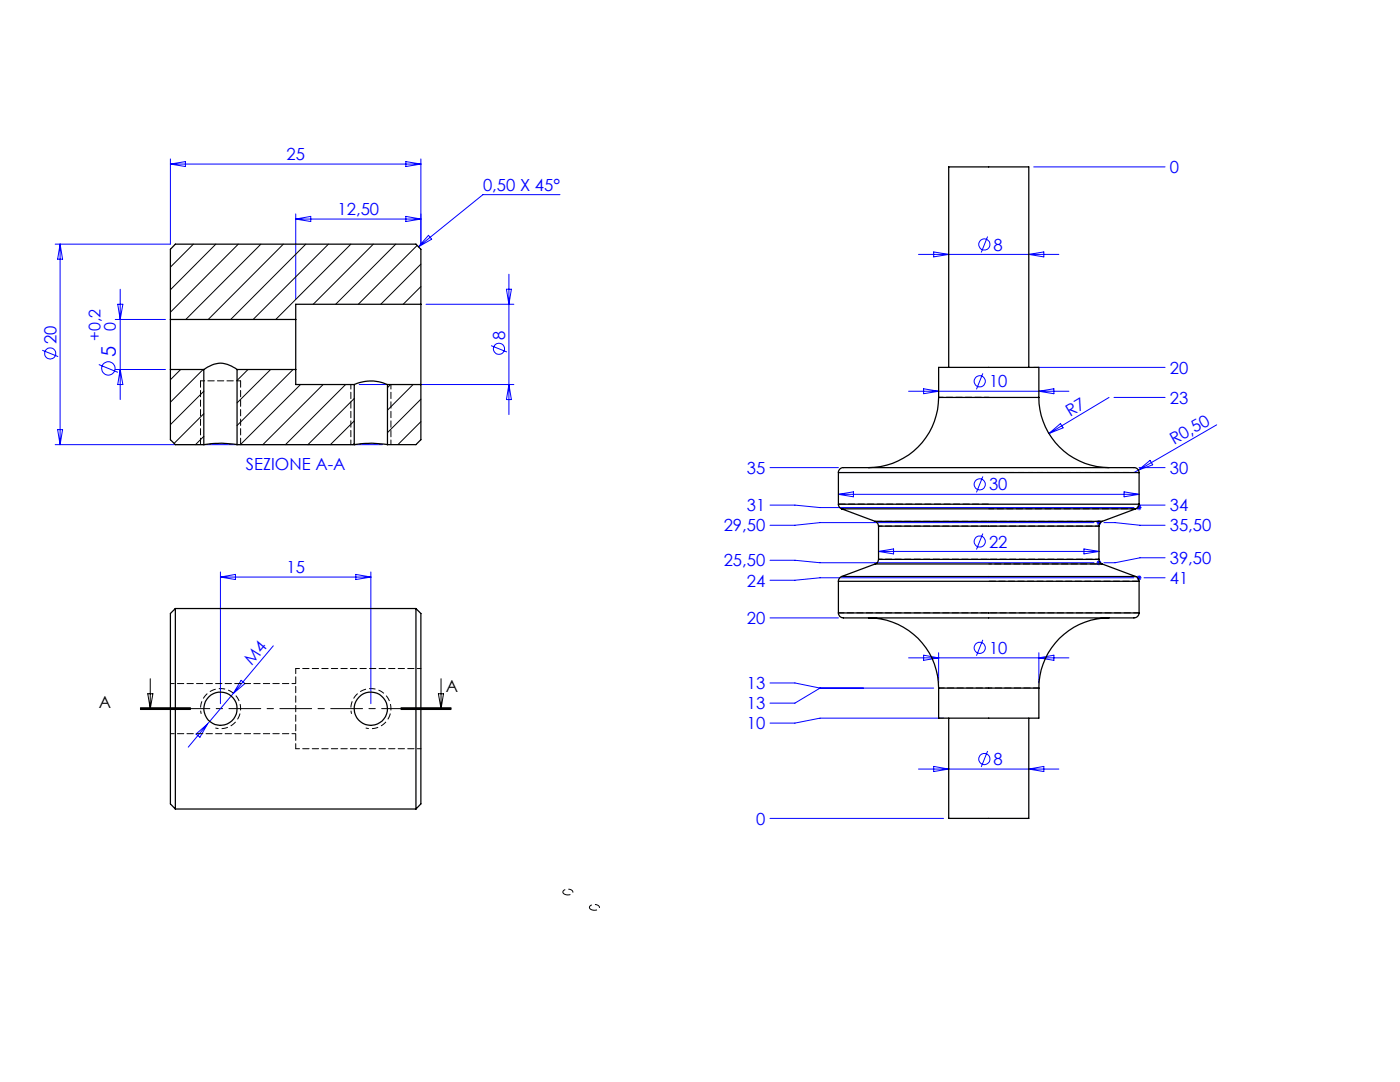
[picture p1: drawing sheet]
<svg xmlns="http://www.w3.org/2000/svg" width="279mm" height="216mm" viewBox="0 0 279 216" stroke-linecap="round" stroke-linejoin="round" font-family="sans-serif">
<g fill="none" stroke="#00f" stroke-width=".2">
<path d="M34 31.7v17h-23M34 32.7h50M34 32.7l3-.5v1zM81 32.2l3 .5-3 .5zM84 31.7v17M111.8 38.8h-15.4l-12.9 10.4M206.3 33.3h26.2M12 48.7v40M12 48.7l.5 3h-1zM24 57.7v22M59 42.7v17M59 43.7h25"/>
<path d="M59 43.7l3-.5v1zM81 43.2l3 .5-3 .5zM85.5 47l.6 .7-2.6 1.5zM101.1 57.7h1l-.5 3zM101.6 54.7v28M183.3 50.8h28M186.3 50.3l3 .5-3 .5zM197.1 47.2l-1.3 3.2M205.3 50.8l3-.5v1zM8.4 69.9l3.2 1.3M19.7 72.7l3.8 1.6M23 63.7h10"/>
<path d="M23 73.7h10M23.5 60.7h1l-.5 3zM24 73.7l.5 3h-1zM71.7 76.7h30.9M85 60.7h17.6M98 69l3.2 1.2M101.6 76.7l.5 3h-1zM181.3 78.1h32M184.3 77.6l3 .5-3 .5zM196.1 74.5l-1.2 3.2M206.3 73.3h26.2M207.3 78.1l3-.5v1z"/>
<path d="M221.3 79.3l-12 7.2M222.3 79.3h10.2M11 88.7h65.3M11.5 85.7h1l-.5 3zM153.7 93.3h13.6M167.3 98.6h60M167.3 98.6l3-.5v1zM196.1 95.1l-1.2 3.1M209.3 86.5l2.3-2 .6 .9zM224.3 98.1l3 .5-3 .5zM227.2 93.8l-.9 .5M227.2 93.8l2.3-1.9 .5 .8z"/>
<path d="M227.3 93.3h5.2M242.8 84.8l-15.6 9M44 114.1v26.3M44 115.1h30M44 115.1l3-.5v1zM71 114.6l3 .5-3 .5zM74 114.1v26.3M153.7 111.8h4.9l5.1 .5h54.6M153.7 100.8h4.9l5.1 .5h62.6M175.3 110h44M175.3 110l3-.5v1zM196.1 106.5l-1.2 3.1"/>
<path d="M216.3 109.5l3 .5-3 .5zM218.3 104.3h-54.6l-5.1 .5h-4.9M218.8 104.3h1M218.8 112.3h1M219 103.9l.7 .7M219 111.9l.7 .7M219.3 103.8v1M219.3 111.8v1M219.7 103.9l-.7 .7M219.7 111.9l-.7 .7M220.3 104.3h2.2l5 .5h5M226.3 115.3h-62.6l-5.1 .5h-4.9"/>
<path d="M226.8 101.3h1M226.8 115.3h1M227 100.9l.7 .7M227 114.9l.7 .7M227.3 100.8v1M227.3 114.8v1M227.7 100.9l-.7 .7M227.7 114.9l-.7 .7M228.3 115.3h4.2M232.5 111.3h-5l-5 1h-2.2M232.5 100.8h-5l-.2 .5M46.6 138.4l-5.2 6.1"/>
<path d="M48.1 135.7l.8 .7-2.3 2zM54.5 128.9l-7.9 9.5M153.7 136.3h4.9l5.1 1M153.7 123.3h13.6M163.7 137.3l-5.1 3h-4.9M163.7 137.3h22.6M181.3 131.3h32M184.3 130.7l3 .6-3 .5zM187.3 130.2v6.1M196.1 127.7l-1.2 3.1M207.3 131.3l3-.6v1.1zM207.3 130.2v6.1"/>
<path d="M39.1 146.5l2.3-2-1.5 2.6zM41.4 144.5l-3.8 4.6M183.3 153.5h28M186.3 152.9l3 .6-3 .5zM188.3 143.3h-24.6l-5.1 1h-4.9M197.1 149.9l-1.3 3.1M205.3 153.5l3-.6v1.1zM153.7 163.3h34.6"/>
<circle cx="196.4" cy="48.8" r="1.12"/>
<circle cx="10" cy="70.5" r="1.11"/>
<circle cx="21.6" cy="73.5" r="1.34"/>
<circle cx="99.6" cy="69.6" r="1.11"/>
<circle cx="195.5" cy="76.1" r="1.12"/>
<circle cx="195.5" cy="96.7" r="1.11"/>
<circle cx="195.5" cy="108.1" r="1.12"/>
<circle cx="195.5" cy="129.3" r="1.12"/>
<circle cx="196.4" cy="151.5" r="1.12"/>
</g>
<path d="M43 145.3a4 4 0 0 0 5-3.6 4 4 0 0 0-4.3-4.3 4 4 0 0 0-3.5 5M73 145.3a4 4 0 0 0 5-3.6 4 4 0 0 0-4.3-4.3 4 4 0 0 0-3.5 5" fill="none" stroke="#000" stroke-width=".2" stroke-dasharray="1.3 .6" stroke-dashoffset=".6" stroke-linecap="butt"/>
<path d="M112.6 178.4a.51 .51 0 0 1-.2-.6 .51 .51 0 0 1 .6-.3 .84 .84 0 0 1 1.3 .7l-.8 .4-.9-.2M117.9 181.5a.51 .51 0 0 1-.2-.7 .51 .51 0 0 1 .6-.3 .84 .84 0 0 1 1.3 .8l-.8 .3-.9-.1" fill="none" stroke="#000" stroke-width=".2" stroke-dasharray="1.3 .6" stroke-linecap="butt"/>
<path d="M90 141.4h-62" fill="none" stroke="#000" stroke-width=".2" stroke-dasharray="6.3 1.3 1.3 1.3" stroke-dashoffset="2.7"/>
<g fill="none" stroke="#000" stroke-width=".2">
<path d="M38.6 48.7l-4.6 4.6M43.1 48.7l-9.1 9.1M47.6 48.7l-13.6 13.6M52.1 48.7l-15 15M56.6 48.7l-15 15M61 48.7l-15 15M65.5 48.7l-15 15M70 48.7l-15 15M74.5 48.7l-12 12M79 48.7l-12 12M83.3 49l-11.8 11.7M84 52.7l-8 8"/>
<path d="M84 57.2l-3.5 3.5M36.1 73.7l-2.1 2.1M40.5 73.7l-6.5 6.6M40.7 78.1l-6.7 6.6M49.5 73.7l-2.2 2.2M54 73.7l-6.7 6.7M58.5 73.7l-11.2 11.2M60 76.7l-12 12M64.5 76.7l-12 12M69 76.7l-12 12M70.7 79.5l-9.2 9.2M77.9 76.7l-.6 .7"/>
<path d="M82.4 76.7l-5.1 5.1M84 79.7l-6.7 6.6M40.7 82.6l-6 5.9M40.7 87.1l-1.7 1.6M70.7 84l-4.8 4.7M70.7 88.5l-.3 .2M84 84.1l-4.6 4.6M29.5 138.4h1l-.5 3zM30 135.4v6M87.5 138.4h1l-.5 3zM88 135.4v6M28 141.6h10z"/>
<path d="M28 141.4h10M28 141.2h10M80 141.4h10M80 141.2h10M80 141.6h10"/>
</g>
<path d="M70 88.7v-12M78 88.7v-12M59 149.4v-16" fill="none" stroke="#000" stroke-width=".2" stroke-dasharray="1.3 .6" stroke-dashoffset=".3"/>
<path d="M40 88.7v-12.7M48 88.7v-12.7" fill="none" stroke="#000" stroke-width=".2" stroke-dasharray="1.3 .6"/>
<path d="M48 76h-8M197.3 79.3h-10" fill="none" stroke="#000" stroke-width=".2" stroke-dasharray="1.3 .6" stroke-dashoffset=".4"/>
<g fill="none" stroke="#000" stroke-width=".25">
<path d="M34 63.7v10M34 63.7h25M34 73.7h6.7M34 73.7v14l1 1h5.7M40.7 73.7a5 5 0 0 1 6.6 0M40.7 73.7v15M47.3 73.7h11.7M47.3 73.7v15M59 63.7v10M59 73.7v3h11.7M70.7 76.7a8.1 8.1 0 0 1 6.6 0M70.7 76.7v12"/>
<path d="M77.3 76.7h6.7M77.3 76.7v12M84 60.7v16M84 60.7h-25v3M84 60.7v-11l-1-1h-48l-1 1v14M84 76.7v11l-1 1h-5.7M187.3 79.3a14 14 0 0 1-14 14M187.3 79.3v-6h20v6M187.3 79.3h20M189.3 73.3v-40h16v40M207.3 79.3a14 14 0 0 0 14 14M40.7 88.7a19.6 19.6 0 0 1 6.6 0"/>
<path d="M47.3 88.7h23.4M70.7 88.7a19.6 19.6 0 0 1 6.6 0M167.3 94.3a1.13 1.13 0 0 1 1.6-1h56.5a2.07 2.07 0 0 1 1.8 .4l.1 .6M167.3 94.3h60M167.3 94.3v6.3M227.3 94.3v6.3M167.3 100.6a.97 .97 0 0 0 .7 .9M167.3 116h60M167.3 100.6h60M167.3 116v6.3M168 115a1.07 1.07 0 0 0-.7 1M168 115h58.7"/>
<path d="M168 101.5h58.7M168 101.5l6.7 2.5M174.7 104a1.03 1.03 0 0 1 .6 1M174.7 104h45.3M174.7 112.5h45.3M174.7 112.5l-6.7 2.5M175.3 111.6a.94 .94 0 0 1-.6 .9M175.3 105h44M175.3 111.6h44M175.3 105v6.6M219.3 111.6a.97 .97 0 0 0 .7 .9M219.3 105v6.6"/>
<path d="M220 104a1.07 1.07 0 0 0-.7 1M220 112.5l6.7 2.5M226.7 115a1.03 1.03 0 0 1 .6 1M226.7 101.5l-6.7 2.5M227.3 100.6a.94 .94 0 0 1-.6 .9M227.3 116v6.3M35 121.4v40M35 121.4l-1 1v38l1 1M35 121.4h48M83 121.4v40M83 121.4l1 1v38l-1 1M167.3 122.3a1.12 1.12 0 0 0 1.4 1h56.4a2.2 2.2 0 0 0 2.1-.5l.1-.5"/>
<path d="M167.3 122.3h60M173.3 123.3a14 14 0 0 1 14 14M187.3 137.3v6h20v-6M187.3 137.3h20M221.3 123.3a14 14 0 0 0-14 14M189.3 143.3v20h16v-20M35 161.4h48"/>
<circle cx="44" cy="141.4" r="3.3"/>
<circle cx="74" cy="141.4" r="3.3"/>
</g>
<path d="M175.3 105h44M219.3 111.6h-44M59 136.4h-25M84 133.4h-25M34 146.4h25M59 149.4h25" fill="none" stroke="#000" stroke-width=".2" stroke-dasharray="1.3 .6" stroke-dashoffset=".5"/>
<path d="M197.3 101.5h29.4M187.3 137.3h20M227.3 122.3h-60" fill="none" stroke="#000" stroke-width=".2" stroke-dasharray="1.3 .6" stroke-dashoffset=".2"/>
<path d="M197.3 94.3h30M197.3 116h30M197.3 100.6h-30M220 104h-45.3M226.7 115h-58.7" fill="none" stroke="#000" stroke-width=".2" stroke-dasharray="1.3 .6" stroke-dashoffset="-.1"/>
<path d="M197.3 112.5h22.7" fill="none" stroke="#000" stroke-width=".2" stroke-dasharray="1.3 .6" stroke-dashoffset=".7"/>
<text font-size="4" fill="#00f" x="23.1" y="71.3" transform="rotate(-90 23.1 71.3)">5</text>
<g font-size="3.3" fill="#00f">
<text x="57.2" y="32">25</text>
<text x="233.5" y="34.5">0</text>
<text x="96.4" y="38.1">0,50 X 45°</text>
<text x="67.4" y="43">12,50</text>
<text x="198.3" y="50">8</text>
<text x="11.3" y="68.7" transform="rotate(-90 11.3 68.7)">20</text>
<text x="100.8" y="67.8" transform="rotate(-90 100.8 67.8)">8</text>
<text x="197.4" y="77.3">10</text>
<text x="233.5" y="74.5">20</text>
<text x="213.6" y="83.2" transform="rotate(-31 213.6 83.2)">R7</text>
<text x="233.5" y="80.5">23</text>
<text x="234.3" y="88.8" transform="rotate(-30 234.3 88.8)">R0,50</text>
<text x="49.1" y="93.7">SEZIONE A-A</text>
<text x="149.1" y="94.5">35</text>
<text x="233.5" y="94.5">30</text>
<text x="197.4" y="97.9">30</text>
<text x="144.4" y="106">29,50</text>
<text x="149.1" y="102">31</text>
<text x="233.5" y="102">34</text>
<text x="233.5" y="106">35,50</text>
<text x="144.4" y="113">25,50</text>
<text x="197.4" y="109.3">22</text>
<text x="233.5" y="112.5">39,50</text>
<text x="57.2" y="114.4">15</text>
<text x="149.1" y="117">24</text>
<text x="233.5" y="116.5">41</text>
<text x="149.1" y="124.5">20</text>
<text x="197.4" y="130.5">10</text>
<text x="50.3" y="132.9" transform="rotate(-50 50.3 132.9)">M4</text>
<text x="149.1" y="137.5">13</text>
<text x="149.1" y="141.5">13</text>
<text x="149.1" y="145.6">10</text>
<text x="198.3" y="152.7">8</text>
<text x="150.9" y="164.5">0</text>
</g>
<g font-size="3.3">
<text x="19.7" y="141.3">A</text>
<text x="88.9" y="138.2">A</text>
</g>
<g font-size="3.2" fill="#00f">
<text x="20" y="68" transform="rotate(-90 20 68)">+0,2</text>
<text x="23.2" y="66" transform="rotate(-90 23.2 66)">0</text>
</g>
</svg>
